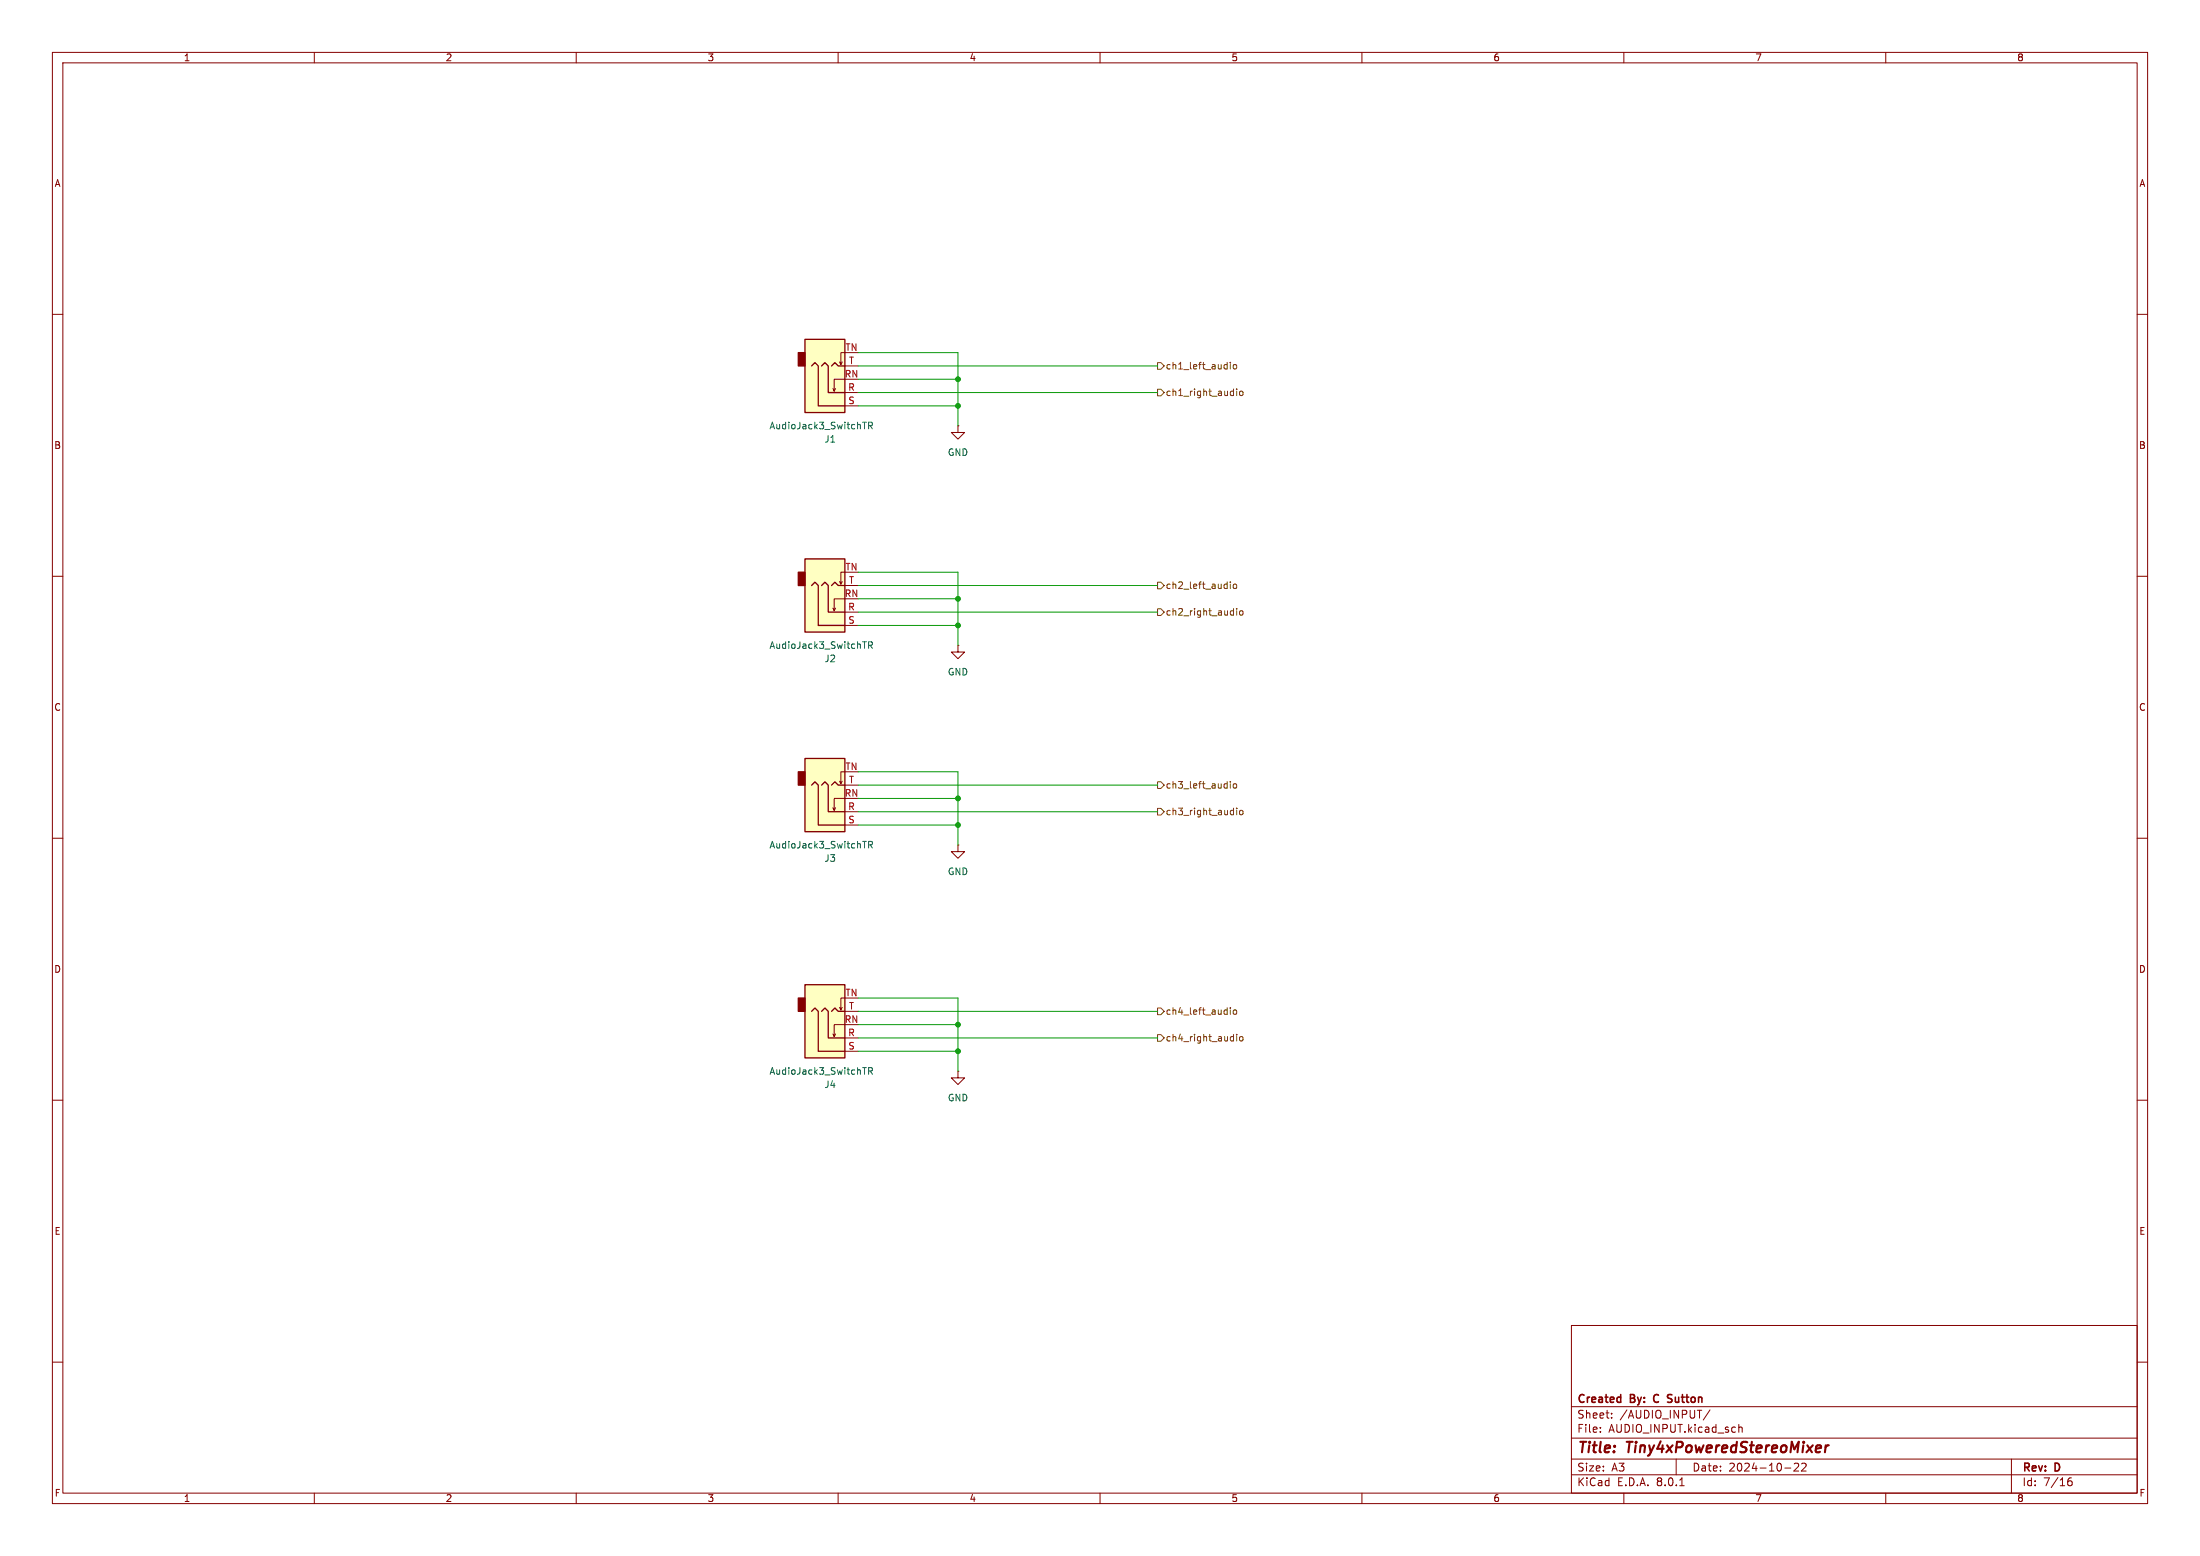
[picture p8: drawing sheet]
<svg xmlns="http://www.w3.org/2000/svg" width="420mm" height="297mm" viewBox="0 0 420 297" stroke-linecap="round" stroke-linejoin="round" font-family="sans-serif">
<g fill="none" stroke="#840000" stroke-width=".19">
<path d="M10 10h400v277h-400zM12 12h396v273h-396zM60 10v2M110 10v2M160 10v2M210 10v2M260 10v2M310 10v2M360 10v2M10 60h2M408 60h2M10 110h2"/>
<path d="M408 110h2M10 160h2M408 160h2M10 210h2M408 210h2M10 260h2M300 253h108v32h-108zM408 260h2M300 278.5h108M300 274.5h108M300 268.5h108M305.5 273.2v.2"/>
<path d="M305.5 272.5v.1M307.7 270.5v.2M307.7 269.8v.1M320 278.5v3M326.4 269.1l-1.2 1.9M331.9 271.9v1.5M331.9 272.5l.3-.1 .3 .1 .1 .9M343.3 279.4v.5l-.9 .9h1M344.7 279.4v.5l-.8 .9h.9M384 278.5v6.5M60 285v2M110 285v2"/>
<path d="M160 285v2M210 285v2M260 285v2M300 281.5h108M310 285v2M320.7 283.6h.8M340.7 280.2h1.2M360 285v2M394.7 282.9l.3-.2h.4l.2 .2v.4l-.3 .3h-.3l-.3-.3M395.4 282.1a.6 .6 0 0 0-.7 .6"/>
</g>
<path d="M348.5 275.9l-.1 1.3M349.1 275.9l-.4 .1-.2 .3" fill="none" stroke="#840000" stroke-width=".4"/>
<path d="M309.3 266.7l.1 .1M309.4 266.2v1.5M309.4 267.6l-.1 .1M315.8 266.4l-.1 .4 .1 .7M318.5 266.8l.5 .2M318.5 266.3h.7M319 267.6l-.5 .1" fill="none" stroke="#840000" stroke-width=".3"/>
<path d="M153.7 188h7.6v13.9h-7.6z" fill="#ffffc2"/>
<path d="M152.4 190.5h1.3v2.5h-1.3z" fill="#840000" stroke="#840000" stroke-width=".25"/>
<path d="M182.9 123.2v1.3h1.2l-1.2 1.2-1.3-1.2h1.3M182.9 123.2h.1M159.5 197.4l-.2 .5M160.8 192.3l-.3 .5M161.3 190.5h-.8v2.3l-.2-.5M161.3 195.6h-2v2.3l-.3-.5M161.3 198.1h2.5M161.3 193h2.5M161.3 200.7h2.5" fill="none" stroke="#840000" stroke-width=".19"/>
<path d="M153.7 188h7.6v13.9h-7.6zM154.9 193l.7-.6 .6 .6v7.7h5.1M156.8 193l.7-.6 .6 .6v5.1h3.2M158.7 193l.7-.6 .6 .6h1.3" fill="none" stroke="#840000" stroke-width=".25"/>
<path d="M164.7 203.8h.7M165.8 204.4h.6l.2-.2-.1-.3-.7-.1v1.2M166.1 204.4l.5 .6" fill="none" stroke="#006464" stroke-width=".19"/>
<path d="M153.7 144.8h7.6v14h-7.6z" fill="#ffffc2"/>
<path d="M152.4 147.3h1.3v2.6h-1.3z" fill="#840000" stroke="#840000" stroke-width=".25"/>
<path d="M159.5 154.2l-.2 .5M160.8 149.1l-.3 .5M161.3 147.3h-.8v2.3l-.2-.5M161.3 152.4h-2v2.3l-.3-.5M161.3 154.9h2.5M161.3 157.5h2.5M161.3 149.9h2.5" fill="none" stroke="#840000" stroke-width=".19"/>
<path d="M153.7 144.8h7.6v14h-7.6zM154.9 149.9l.7-.7 .6 .7v7.6h5.1M156.8 149.9l.7-.7 .6 .7v5h3.2M158.7 149.9l.7-.7 .6 .7h1.3" fill="none" stroke="#840000" stroke-width=".25"/>
<path d="M164.7 160.6h.7M165.8 161.3l.6-.1 .2-.2-.1-.3-.7-.1v1.3M166.1 161.3l.5 .6" fill="none" stroke="#006464" stroke-width=".19"/>
<path d="M153.7 64.8h7.6v13.9h-7.6z" fill="#ffffc2"/>
<path d="M152.4 67.3h1.3v2.6h-1.3z" fill="#840000" stroke="#840000" stroke-width=".25"/>
<path d="M159.5 74.2l-.2 .5M160.8 69.1l-.3 .5M161.3 67.3h-.8v2.3l-.2-.5M161.3 72.4h-2v2.3l-.3-.5M161.3 74.9h2.5M161.3 77.5h2.5M161.3 69.9h2.5M182.9 81.3v1.3h1.2l-1.2 1.2-1.3-1.2h1.3M182.9 81.3h.1M182.9 161.3v1.3h1.2l-1.2 1.2-1.3-1.2h1.3M182.9 161.3h.1" fill="none" stroke="#840000" stroke-width=".19"/>
<path d="M153.7 64.8h7.6v13.9h-7.6zM154.9 69.9l.7-.7 .6 .7v7.6h5.1M156.8 69.9l.7-.7 .6 .7v5h3.2M158.7 69.9l.7-.7 .6 .7h1.3" fill="none" stroke="#840000" stroke-width=".25"/>
<path d="M164.7 80.6h.7M165.8 81.3l.6-.1 .2-.2-.1-.3-.7-.1v1.3M166.1 81.3l.5 .6" fill="none" stroke="#006464" stroke-width=".19"/>
<path d="M153.7 106.7h7.6v14h-7.6z" fill="#ffffc2"/>
<path d="M152.4 109.2h1.3v2.6h-1.3z" fill="#840000" stroke="#840000" stroke-width=".25"/>
<path d="M159.5 116.1l-.2 .5M160.8 111l-.3 .5M161.3 109.2h-.8v2.3l-.2-.5M161.3 114.3h-2v2.3l-.3-.5M161.3 116.8h2.5M161.3 119.4h2.5M161.3 111.8h2.5M182.9 204.5v1.2h1.2l-1.2 1.3-1.3-1.3h1.3M182.9 204.5h.1" fill="none" stroke="#840000" stroke-width=".19"/>
<path d="M153.7 106.7h7.6v14h-7.6zM154.9 111.8l.7-.7 .6 .7v7.6h5.1M156.8 111.8l.7-.7 .6 .7v5h3.2M158.7 111.8l.7-.7 .6 .7h1.3" fill="none" stroke="#840000" stroke-width=".25"/>
<path d="M164.7 122.5h.7M165.8 123.2l.6-.1 .2-.2-.1-.3-.7-.1v1.3M166.1 123.2l.5 .6" fill="none" stroke="#006464" stroke-width=".19"/>
<g fill="none" stroke="#725600" stroke-width=".19">
<path d="M221 69.2h.6l.6 .7-.6 .6h-.6zM221 74.3h.6l.6 .6-.6 .7h-.6zM234.9 69.2v.1M234.9 69.6v.8M235.5 69.7l.2-.1 .3 .1 .1 .5-.1 .2h-.3l-.2-.1zM236.1 74.2v.2M236.1 74.7v.8M236.7 74.8l.2-.1 .3 .1 .1 .5-.1 .1-.3 .1-.2-.1zM221 116.2h.6l.6 .6-.6 .7h-.6zM221 111.1h.6l.6 .7-.6 .6h-.6zM234.9 111.1v.1M234.9 111.5v.8"/>
<path d="M235.5 111.6l.2-.1 .3 .1 .1 .5-.1 .2h-.3l-.2-.1zM236.1 116.1v.2M236.1 116.6v.8M236.7 116.7l.2-.1 .3 .1 .1 .5-.1 .2h-.3l-.2-.1zM221 149.2h.6l.6 .7-.6 .6h-.6zM221 154.3h.6l.6 .6-.6 .7h-.6zM234.9 149.2v.1M234.9 149.6v.8M235.5 149.7l.2-.1 .3 .1 .1 .5-.1 .2h-.3l-.2-.1zM236.1 154.2v.2M236.1 154.7v.8M236.7 154.8l.2-.1 .3 .1 .1 .5-.1 .2h-.3l-.2-.1z"/>
<path d="M221 197.5h.6l.6 .6-.6 .7h-.6zM221 192.4h.6l.6 .6-.6 .7h-.6zM234.9 192.3v.2M234.9 192.8v.8M235.5 192.9l.2-.1 .3 .1 .1 .5-.1 .2h-.3l-.2-.1zM236.1 197.4v.2M236.1 197.9v.8M236.7 198l.2-.1 .3 .1 .1 .5-.1 .1-.3 .1-.2-.1z"/>
</g>
<g fill="none" stroke="#009600" stroke-width=".19">
<path d="M163.8 67.3h19.1v14M163.8 74.9h57.2M163.8 72.4h19.1M163.8 69.9h57.2M163.8 77.5h19.1M163.8 109.2h19.1v14M163.8 116.8h57.2M163.8 119.4h19.1M163.8 114.3h19.1M163.8 111.8h57.2M163.8 147.3h19.1v14M163.8 154.9h57.2"/>
<path d="M163.8 157.5h19.1M163.8 152.4h19.1M163.8 149.9h57.2M163.8 190.5h19.1v14M163.8 195.6h19.1M163.8 193h57.2M163.8 198.1h57.2M163.8 200.7h19.1"/>
</g>
<g fill="#009600" stroke="#009600" stroke-width=".19">
<circle cx="182.9" cy="114.3" r=".46"/>
<circle cx="182.9" cy="119.4" r=".46"/>
<circle cx="182.9" cy="152.4" r=".46"/>
<circle cx="182.9" cy="157.5" r=".46"/>
<circle cx="182.9" cy="77.5" r=".46"/>
<circle cx="182.9" cy="72.4" r=".46"/>
<circle cx="182.9" cy="200.7" r=".46"/>
<circle cx="182.9" cy="195.6" r=".46"/>
</g>
<g font-size="2.8" fill="#840000">
<text x="301" y="277.9">Title:</text>
<text x="310.6" y="277.9">Tiny4xPoweredStereoMixer</text>
</g>
<g font-size="2.1" fill="#840000">
<text x="301" y="268.2">Created</text>
<text x="311.3" y="268.2">By:</text>
<text x="316.4" y="268.2">C</text>
<text x="319.6" y="268.2">Sutton</text>
<text x="301" y="273.7">File:</text>
<text x="301" y="271">Sheet:</text>
<text x="307.1" y="273.7">AUDIO_INPUT.kicad_sch</text>
<text x="309.2" y="271">/AUDIO_INPUT/</text>
<text x="301" y="281.1">Size:</text>
<text x="307.6" y="281.1">A3</text>
<text x="323" y="281.1">Date:</text>
<text x="330" y="281.1">2024-10-22</text>
<text x="386" y="281.3">Rev:</text>
<text x="392.4" y="281.3">D</text>
<text x="301" y="283.9">KiCad</text>
<text x="308.7" y="283.9">E.D.A.</text>
<text x="316.3" y="283.9">8.0.1</text>
<text x="386" y="283.9">Id:</text>
<text x="390.1" y="283.9">7/16</text>
</g>
<g font-size="1.8" fill="#840000">
<text x="35" y="11.9">1</text>
<text x="85" y="11.9">2</text>
<text x="135" y="11.9">3</text>
<text x="185" y="11.9">4</text>
<text x="235" y="11.9">5</text>
<text x="285" y="11.9">6</text>
<text x="335" y="11.9">7</text>
<text x="385" y="11.9">8</text>
<text x="10.3" y="35.9">A</text>
<text x="408.3" y="35.9">A</text>
<text x="10.3" y="85.9">B</text>
<text x="408.2" y="85.9">B</text>
<text x="10.3" y="135.9">C</text>
<text x="408.2" y="135.9">C</text>
<text x="10.3" y="185.9">D</text>
<text x="408.2" y="185.9">D</text>
<text x="10.3" y="235.9">E</text>
<text x="408.3" y="235.9">E</text>
<text x="10.3" y="285.9">F</text>
<text x="35" y="286.9">1</text>
<text x="85" y="286.9">2</text>
<text x="135" y="286.9">3</text>
<text x="185" y="286.9">4</text>
<text x="235" y="286.9">5</text>
<text x="285" y="286.9">6</text>
<text x="335" y="286.9">7</text>
<text x="385" y="286.9">8</text>
<text x="408.3" y="285.9">F</text>
</g>
<g font-size="1.8" fill="#a90000">
<text x="161.3" y="67.1">TN</text>
<text x="162" y="69.6">T</text>
<text x="161.2" y="72.1">RN</text>
<text x="161.8" y="74.7">R</text>
<text x="161.9" y="77.2">S</text>
<text x="161.3" y="109">TN</text>
<text x="162" y="111.5">T</text>
<text x="161.2" y="114">RN</text>
<text x="161.8" y="116.6">R</text>
<text x="161.9" y="119.1">S</text>
<text x="161.3" y="147.1">TN</text>
<text x="162" y="149.6">T</text>
<text x="161.2" y="152.1">RN</text>
<text x="161.8" y="154.7">R</text>
<text x="161.9" y="157.2">S</text>
<text x="161.3" y="190.2">TN</text>
<text x="161.2" y="195.3">RN</text>
<text x="161.8" y="197.9">R</text>
<text x="162" y="192.8">T</text>
<text x="161.9" y="200.4">S</text>
</g>
<g font-size="1.8" fill="#725600">
<text x="222.4" y="70.7">ch1_left_audio</text>
<text x="222.4" y="75.8">ch1_right_audio</text>
<text x="222.4" y="112.6">ch2_left_audio</text>
<text x="222.4" y="117.7">ch2_right_audio</text>
<text x="222.4" y="150.7">ch3_left_audio</text>
<text x="222.4" y="155.8">ch3_right_audio</text>
<text x="222.4" y="193.9">ch4_left_audio</text>
<text x="222.4" y="199">ch4_right_audio</text>
</g>
<g font-size="1.8" fill="#006464">
<text x="146.8" y="82.1">AudioJack3_SwitchTR</text>
<text x="157.3" y="84.7">J1</text>
<text x="180.8" y="87.2">GND</text>
<text x="146.8" y="124.1">AudioJack3_SwitchTR</text>
<text x="157.3" y="126.6">J2</text>
<text x="180.8" y="129.1">GND</text>
<text x="146.8" y="162.2">AudioJack3_SwitchTR</text>
<text x="157.3" y="164.7">J3</text>
<text x="180.8" y="167.2">GND</text>
<text x="146.8" y="205.3">AudioJack3_SwitchTR</text>
<text x="157.3" y="207.9">J4</text>
<text x="180.8" y="210.4">GND</text>
</g>
</svg>
